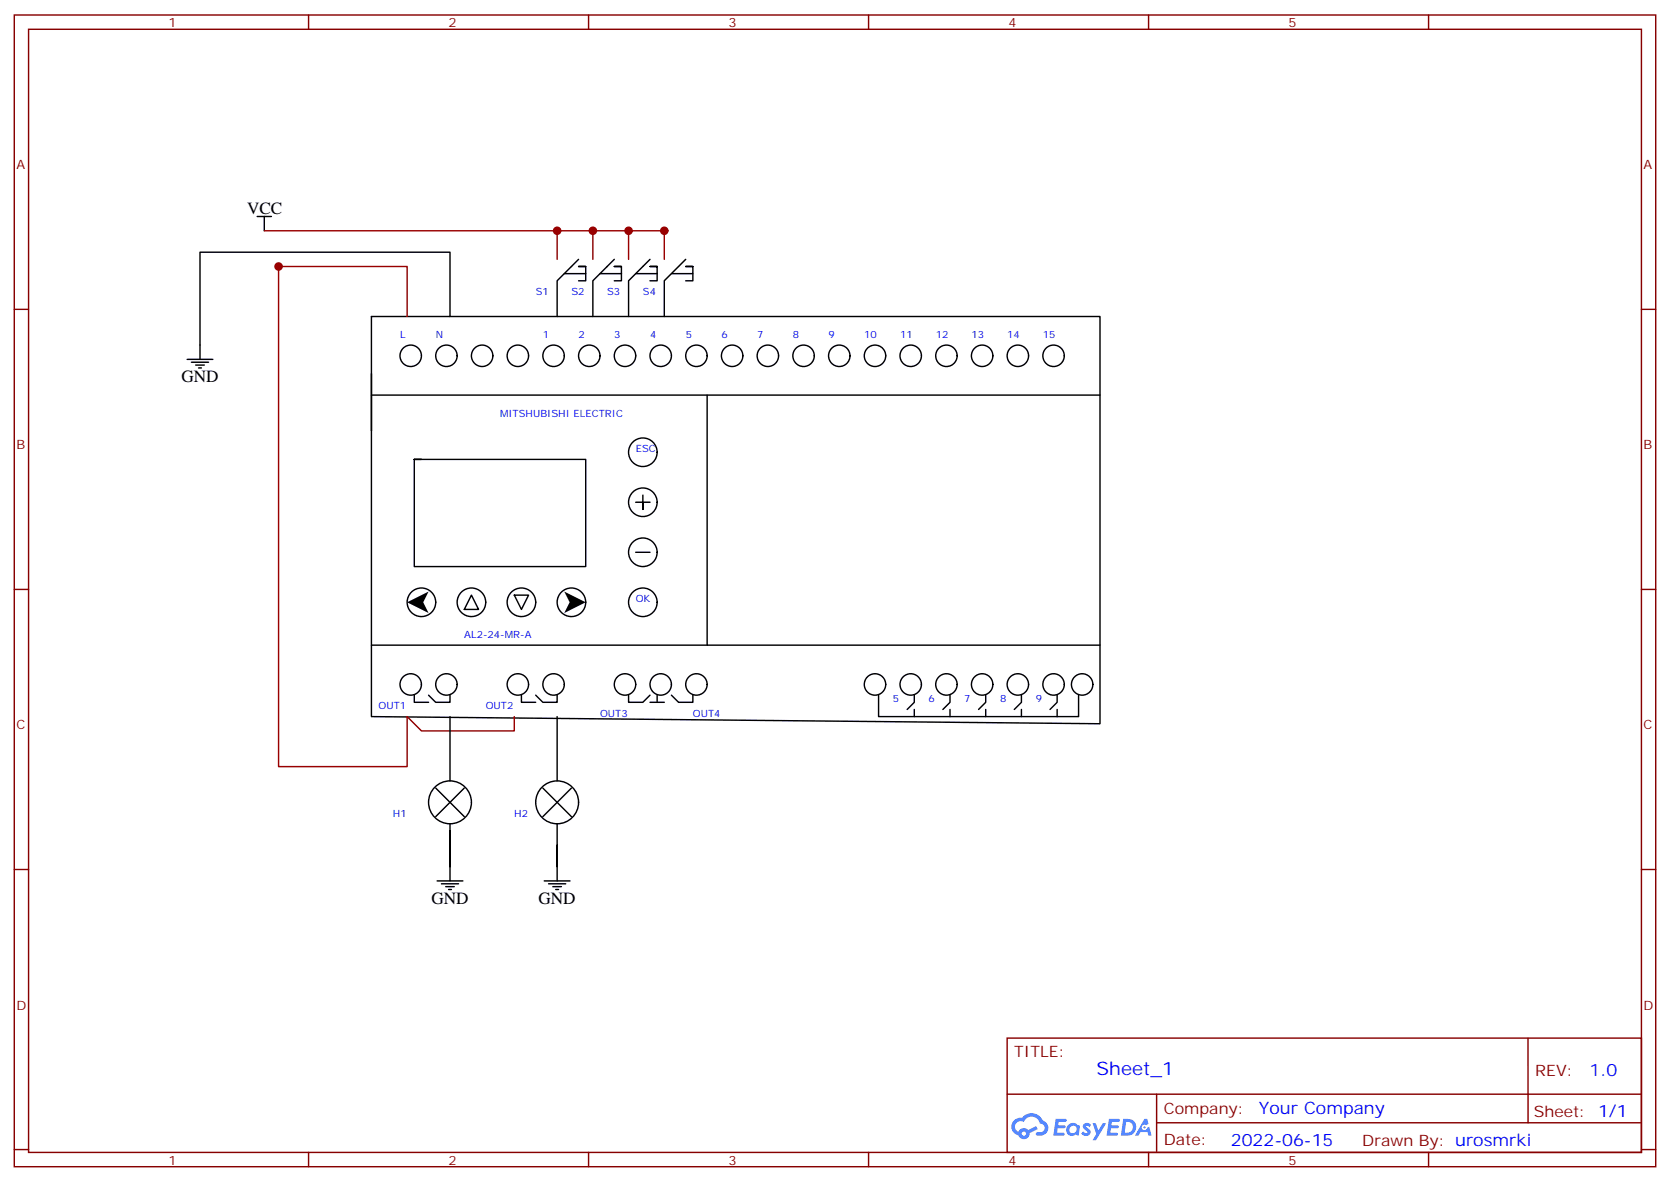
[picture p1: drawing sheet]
<svg xmlns="http://www.w3.org/2000/svg" width="412mm" height="292mm" viewBox="0 0 412 292" stroke-linecap="round" stroke-linejoin="round" font-family="sans-serif">
<g fill="none" stroke="#870000" stroke-width=".35">
<path d="M3.5 3.7h405.4v284.3h-405.4zM7.1 7.2h398.2v277.3h-398.2zM76.2 3.7v3.5M145.3 3.7v3.5M214.5 3.7v3.5M283.6 3.7v3.5M352.8 3.7v3.5M3.5 76.4h3.6M405.3 76.4h3.6M3.5 145.5h3.6M405.3 145.5h3.6M3.5 214.7h3.6"/>
<path d="M405.3 214.7h3.6M248.7 256.3h156.6v28.2h-156.6zM377.3 256.3v20.9M248.7 270.1h156.5M285.6 277.2h119.6M285.6 270.1v14.2M3.5 283.8h3.6M76.2 284.5v3.5M145.3 284.5v3.5M214.5 284.5v3.5M283.6 284.5v3.5M352.8 284.5v3.5"/>
<path d="M405.3 283.8h3.6"/>
</g>
<g fill="#5487ff">
<path d="M267.7 277.5a1.22 1.22 0 0 1 1.7 .2l-.4 .6a.47 .47 0 0 0-.3-.4 .47 .47 0 0 0-.5 .2v.1a1.3 1.3 0 0 1 1 1.7 1.39 1.39 0 0 1-2.2 0l.5-.6 .7 .5a.29 .29 0 0 0 .3-.3 .29 .29 0 0 0-.2-.3 1.04 1.04 0 0 1-.6-1.7z"/>
<path d="M260.7 276.2h2.4a.37 .37 0 0 1 .3 .4 .37 .37 0 0 1-.3 .4h-1.7l-.1 .8h1.5l.3 .4-.3 .4h-1.6l-.2 1.1 1.6-.1a.36 .36 0 0 1 .3 .4 .36 .36 0 0 1-.3 .4h-2.5z"/>
<path d="M273.8 276.2h2.4a.37 .37 0 0 1 .4 .4 .37 .37 0 0 1-.4 .4h-1.6l-.2 .8h1.6l.3 .4-.4 .4-1.6-.1-.1 1.1h1.5a.36 .36 0 0 1 .4 .4 .36 .36 0 0 1-.4 .4h-2.4z"/>
<path d="M282.6 276.2h.7l.3 1.3-.6 .3a.69 .69 0 0 0-1 .3 .69 .69 0 0 0 .4 .9 .69 .69 0 0 0 .9-.6l.5-.2 .6 2.2h-.8l-.2-.9h-1.8l-.5 .9h-.8z"/>
<path d="M269.8 277.3h.8l.6 1.8 1.1-1.8h.9l-2.6 4.2h-.8l.9-1.5z"/>
<path d="M277.4 276.2l-.6 4.2h1.3a2.11 2.11 0 0 0 2.5-2.1 2.11 2.11 0 0 0-2.5-2.1zM278.1 277a1.39 1.39 0 0 1 1.7 1.4 1.39 1.39 0 0 1-1.8 1.2h-.3z"/>
<path d="M263.7 277.8a1.47 1.47 0 0 0-.1 2.1 1.47 1.47 0 0 0 2.1 .1l.7 .4 .3-2.3-.2-.3h-.4a1.49 1.49 0 0 0-2.4 0zM264.4 278.2a.92 .92 0 0 1 1.5 .5 .92 .92 0 0 1-1.3 1.1 .9 .9 0 0 1-.2-1.6z"/>
<path d="M250.4 276.6a2.18 2.18 0 0 0 1.1 3.7 1.44 1.44 0 0 0 1.6 .9 1.44 1.44 0 0 0 1.2-1.4l2-1.1-.5-.7-1.9 1a1.47 1.47 0 0 0-2.4 .4 1.39 1.39 0 0 1-.7-1.9 1.39 1.39 0 0 1 2-.5 2.12 2.12 0 0 1 2.2-1.3 2.12 2.12 0 0 1 1.9 1.7 1.07 1.07 0 0 1 1.1 1 1.07 1.07 0 0 1-1 1.1h-.7a.43 .43 0 0 0-.5 .4 .43 .43 0 0 0 .4 .5 1.98 1.98 0 0 0 2.5-1.2 1.98 1.98 0 0 0-1.2-2.6 2.98 2.98 0 0 0-5.1-.6l-1.1 .1zM252.3 279.9a.55 .55 0 0 1 1.1 0 .55 .55 0 0 1-1.1 0z"/>
<circle cx="282.6" cy="278.3" r=".26"/>
</g>
<g fill="none" stroke="#000" stroke-width=".35">
<path d="M63.5 53.4h3.5M65.3 53.4v3.6M91.7 78.1h179.9v100.6l-179.9-1.8zM111.1 78.1v-15.8h-61.7v26.4M142.9 64l-5.3 5.3v8.8M144.6 67.6v1.7h-1.7M144.6 65.8h-1.7h1.7v1.8h-5.3M151.7 64l-5.3 5.3v8.8M153.5 67.6v1.7h-1.8M153.5 65.8h-1.8h1.8v1.8h-5.3M160.5 64l-5.3 5.3v8.8M162.3 67.6v1.7h-1.8"/>
<path d="M162.3 65.8h-1.8h1.8v1.8h-5.3M169.3 64l-5.3 5.3v8.8M171.1 65.8h-1.8h1.8v1.8h-5.3M171.1 67.6v1.7h-1.8M46.2 88.7h6.4M47.3 89.4h4.2M48.3 90.1h2.1M49 90.8h.7M91.7 92.3v14.1M91.7 97.5h179.9M174.6 97.5v61.8M102.3 113.4v26.5h42.3v-26.5h-42.3h1.8"/>
<path d="M157 124h3.5M157 136.3h3.5M158.7 122.2v3.6v-1.8M91.7 159.3h179.9M116.4 146.9l1.8 3.6h-3.5zM127 146.9h3.5l-1.7 3.6zM102.3 171.6v1.8h3.5M105.8 171.6l1.8 1.8h3.5v-1.8M111.1 176.9v15.9M128.8 171.6v1.8h3.5M132.3 171.6l1.8 1.8h3.5v-1.8M137.6 176.9v15.9"/>
<path d="M155.2 171.6v1.8h3.5l1.8-1.8M160.5 173.4h3.5M162.3 171.6v1.8M165.8 171.6l1.8 1.8h3.5v-1.8M217 171.6v5.3h49.3v-5.3M225.8 171.6v1.8l-1.8 1.8M225.8 175.2v1.7M234.6 171.6v1.8l-1.8 1.8M234.6 175.2v1.7M243.4 171.6v1.8l-1.7 1.8M243.4 175.2v1.7M252.2 171.6v1.8l-1.7 1.8"/>
<path d="M252.2 175.2v1.7M261.1 171.6v1.8l-1.8 1.8M261.1 175.2v1.7M107.6 194.6l7.1 7M114.7 194.6l-7.1 7M134.1 194.6l7 7M141.1 194.6l-7 7M107.9 217.5h6.4M109 218.2h4.2M110.1 218.9h2.1M110.8 219.6h.7M111.1 203.4v10.6v-8.9"/>
<path d="M111.1 214v3.5M134.4 217.5h6.4M135.5 218.2h4.2M136.5 218.9h2.1M137.2 219.6h.7M137.6 203.4v10.6v-5.3M137.6 214v3.5"/>
<circle cx="101.4" cy="87.8" r="2.65"/>
<circle cx="110.2" cy="87.8" r="2.65"/>
<circle cx="119.1" cy="87.8" r="2.65"/>
<circle cx="127.9" cy="87.8" r="2.65"/>
<circle cx="136.7" cy="87.8" r="2.65"/>
<circle cx="145.5" cy="87.8" r="2.65"/>
<circle cx="154.3" cy="87.8" r="2.65"/>
<circle cx="163.2" cy="87.8" r="2.65"/>
<circle cx="172" cy="87.8" r="2.65"/>
<circle cx="180.8" cy="87.8" r="2.65"/>
<circle cx="189.6" cy="87.8" r="2.65"/>
<circle cx="198.4" cy="87.8" r="2.65"/>
<circle cx="207.3" cy="87.8" r="2.65"/>
<circle cx="216.1" cy="87.8" r="2.65"/>
<circle cx="224.9" cy="87.8" r="2.65"/>
<circle cx="233.7" cy="87.8" r="2.65"/>
<circle cx="242.5" cy="87.8" r="2.65"/>
<circle cx="251.4" cy="87.8" r="2.65"/>
<circle cx="260.2" cy="87.8" r="2.65"/>
<circle cx="158.7" cy="111.7" r="3.5"/>
<circle cx="158.7" cy="124" r="3.5"/>
<circle cx="158.7" cy="136.3" r="3.5"/>
<circle cx="104.1" cy="148.7" r="3.5"/>
<circle cx="116.4" cy="148.7" r="3.5"/>
<circle cx="128.8" cy="148.7" r="3.5"/>
<circle cx="141.1" cy="148.7" r="3.5"/>
<circle cx="158.7" cy="148.7" r="3.5"/>
<circle cx="101.4" cy="169" r="2.65"/>
<circle cx="110.2" cy="169" r="2.65"/>
<circle cx="127.9" cy="169" r="2.65"/>
<circle cx="136.7" cy="169" r="2.65"/>
<circle cx="154.3" cy="169" r="2.65"/>
<circle cx="163.2" cy="169" r="2.65"/>
<circle cx="172" cy="169" r="2.65"/>
<circle cx="216.1" cy="169" r="2.65"/>
<circle cx="224.9" cy="169" r="2.65"/>
<circle cx="233.7" cy="169" r="2.65"/>
<circle cx="242.5" cy="169" r="2.65"/>
<circle cx="251.4" cy="169" r="2.65"/>
<circle cx="260.2" cy="169" r="2.65"/>
<circle cx="267.2" cy="169" r="2.65"/>
<circle cx="111.1" cy="198.1" r="5.3"/>
<circle cx="137.6" cy="198.1" r="5.3"/>
</g>
<path d="M100.5 148.7l5.3-2.7-1.3 2.7 1.3 2.6zM139.3 146l5.3 2.7-5.3 2.6 1.4-2.6z" fill="#000"/>
<path d="M65.3 57h98.7v7M137.6 57v7M146.4 57v7M155.2 57v7M100.5 78.1v-12.3h-31.7v123.5h31.7v-12.4l3.6 3.5h22.9v-3.5" fill="none" stroke="#900" stroke-width=".35"/>
<g fill="#900" stroke="#900" stroke-width=".35">
<circle cx="137.6" cy="57" r=".88"/>
<circle cx="146.4" cy="57" r=".88"/>
<circle cx="155.2" cy="57" r=".88"/>
<circle cx="164" cy="57" r=".88"/>
<circle cx="68.8" cy="65.8" r=".88"/>
</g>
<text font-size="4.6" fill="#00f" x="270.8" y="265.3">Sheet_1</text>
<g font-size="4.2">
<text x="61" y="52.7">VCC</text>
<text x="44.8" y="94.4">GND</text>
<text x="106.5" y="223.1">GND</text>
<text x="133" y="223.1">GND</text>
</g>
<g font-size="4.2" fill="#00f">
<text x="392.5" y="265.6">1.0</text>
<text x="310.9" y="275.1">Your Company</text>
<text x="304" y="282.9">2022-06-15</text>
</g>
<g font-size="3.9" fill="#800">
<text x="250.5" y="260.9">TITLE:</text>
<text x="379.1" y="265.6">REV:</text>
<text x="287.4" y="275.1">Company:</text>
<text x="378.7" y="275.7">Sheet: 1/1</text>
<text x="287.4" y="282.8">Date:</text>
<text x="336.4" y="282.8">Drawn By: urosmrki</text>
</g>
<g font-size="3.2" fill="#800">
<text x="41.6" y="6.7">1</text>
<text x="110.8" y="6.7">2</text>
<text x="179.9" y="6.7">3</text>
<text x="249.1" y="6.7">4</text>
<text x="318.2" y="6.7">5</text>
<text x="4.1" y="41.8">A</text>
<text x="405.9" y="41.8">A</text>
<text x="4.1" y="110.9">B</text>
<text x="405.9" y="110.9">B</text>
<text x="4.1" y="180.1">C</text>
<text x="405.9" y="180.1">C</text>
<text x="4.1" y="249.2">D</text>
<text x="405.9" y="249.2">D</text>
<text x="41.6" y="287.5">1</text>
<text x="110.8" y="287.5">2</text>
<text x="179.9" y="287.5">3</text>
<text x="249.1" y="287.5">4</text>
<text x="318.2" y="287.5">5</text>
</g>
<g font-size="2.5" fill="#00f">
<text x="132.3" y="72.8">S1</text>
<text x="141.1" y="72.8">S2</text>
<text x="149.9" y="72.8">S3</text>
<text x="158.7" y="72.8">S4</text>
<text x="98.8" y="83.4">L</text>
<text x="107.6" y="83.4">N</text>
<text x="134.1" y="83.4">1</text>
<text x="142.9" y="83.4">2</text>
<text x="151.7" y="83.4">3</text>
<text x="160.5" y="83.4">4</text>
<text x="169.3" y="83.4">5</text>
<text x="178.2" y="83.4">6</text>
<text x="187" y="83.4">7</text>
<text x="195.8" y="83.4">8</text>
<text x="204.6" y="83.4">9</text>
<text x="213.4" y="83.4">10</text>
<text x="222.2" y="83.4">11</text>
<text x="231.1" y="83.4">12</text>
<text x="239.9" y="83.4">13</text>
<text x="248.7" y="83.4">14</text>
<text x="257.5" y="83.4">15</text>
<text x="123.5" y="102.8">MITSHUBISHI ELECTRIC</text>
<text x="157" y="111.7">ESC</text>
<text x="157" y="148.7">OK</text>
<text x="114.7" y="157.5">AL2-24-MR-A</text>
<text x="220.5" y="173.4">5</text>
<text x="229.3" y="173.4">6</text>
<text x="238.1" y="173.4">7</text>
<text x="246.9" y="173.4">8</text>
<text x="255.8" y="173.4">9</text>
<text x="93.5" y="175.2">OUT1</text>
<text x="119.9" y="175.2">OUT2</text>
<text x="148.2" y="176.9">OUT3</text>
<text x="171.1" y="176.9">OUT4</text>
<text x="97" y="201.6">H1</text>
<text x="127" y="201.6">H2</text>
</g>
</svg>
